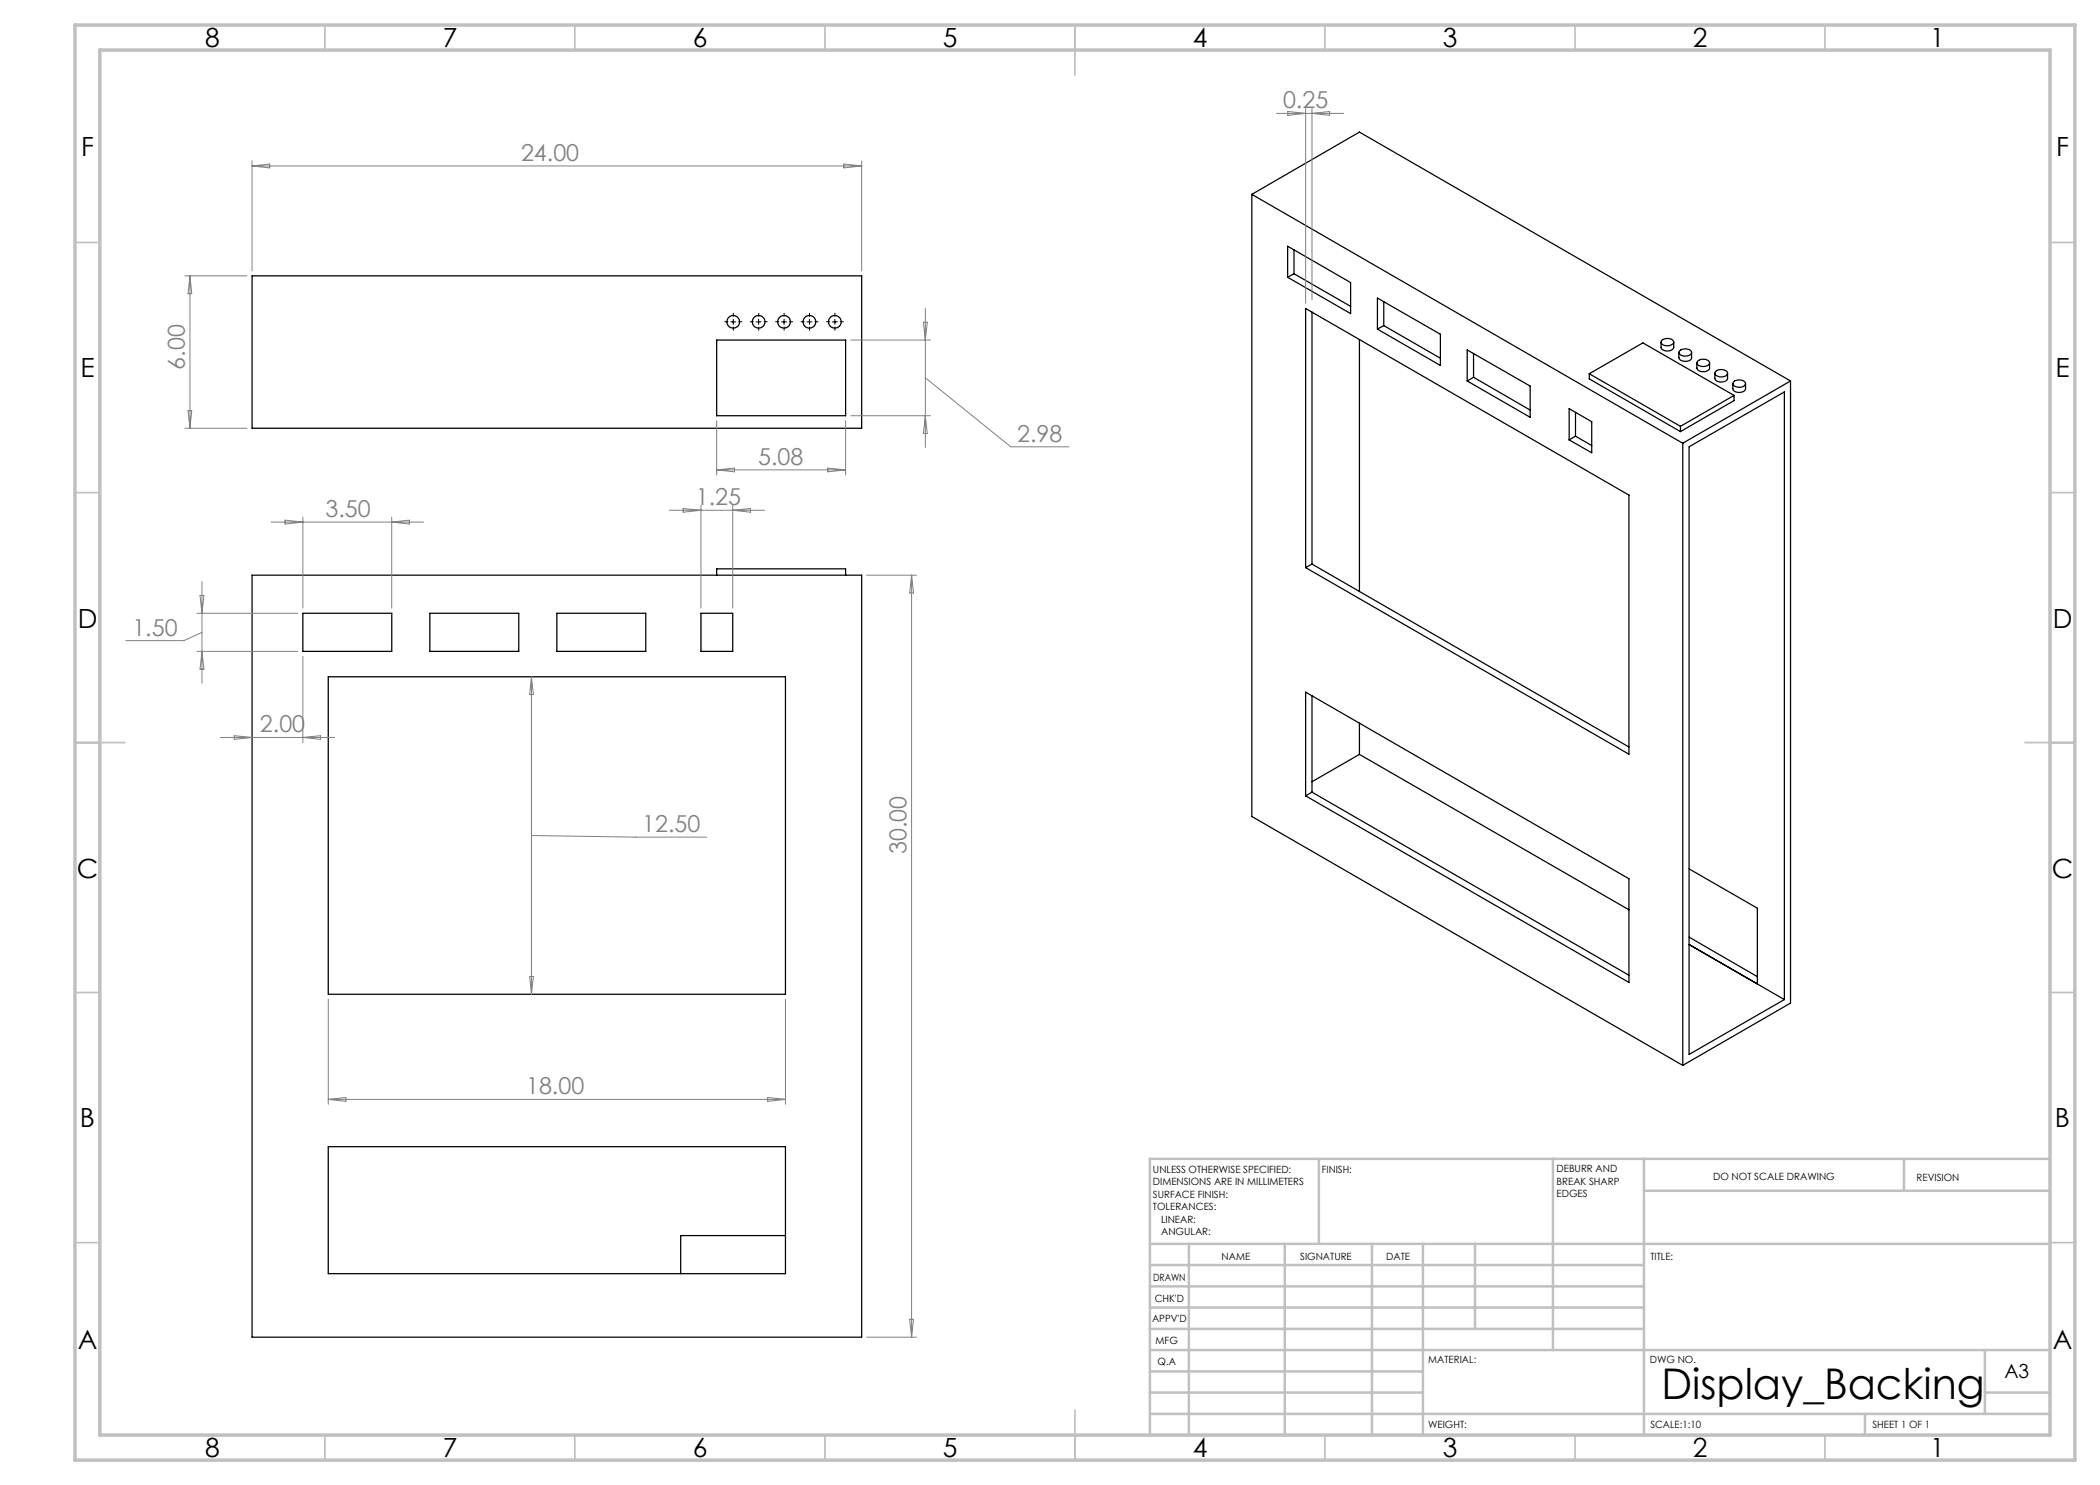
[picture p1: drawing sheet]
<svg xmlns="http://www.w3.org/2000/svg" width="420mm" height="297mm" viewBox="0 0 420 297" stroke-linecap="round" stroke-linejoin="round" font-family="sans-serif">
<g fill="none" stroke="#000" stroke-width=".25">
<path d="M250.4 38.9l21.5-12.5 86.2 49.8M250.4 38.9l86.1 49.7M250.4 38.9v124.4l86.1 49.8M50.4 55.2h121.9v30.5h-121.9zM257.5 49.2l12.6 7.3v6.2l-12.6-7.2zM258.8 54.7l11.3 6.6M258.8 54.7l-1.3 .8M258.8 49.9v4.8M275.5 59.6l12.6 7.2v6.3l-12.6-7.3zM143.3 68h25.8v15.1h-25.8zM261.1 61.7l64.7 37.3v51.8l-64.7-37.3zM262.4 62.4v50.4"/>
<path d="M271.9 67.9v50.4M276.8 65.1l11.3 6.5M276.8 65.1l-1.3 .7M276.8 60.3v4.8M293.4 70l12.6 7.2v6.3l-12.6-7.3zM294.7 75.5l-1.3 .7M294.7 75.5l11.3 6.5M294.7 70.7v4.8M317.9 74.8v1l18.2 10.5M317.9 74.8l10.7-6.2 18.2 10.5M317.9 74.8l18.2 10.5M332.2 68.4v1.1a1.46 1.46 0 0 0 2.6 0v-1.1"/>
<path d="M332.4 68a1.54 1.54 0 0 1 2.4 .5 1.58 1.58 0 0 1-2.6 0zM335.8 70.5v1a1.46 1.46 0 0 0 2.5 0v-1M336 70.1a1.64 1.64 0 0 1 2.3 .3 1.11 1.11 0 0 1-1.5 .8l-.5-.1-.4-.3-.1-.4zM339.4 72.6v1a1.49 1.49 0 0 0 2.5 0v-1M339.5 72.2a1.68 1.68 0 0 1 2.4 .3 1.11 1.11 0 0 1-1.5 .8l-.5-.1-.4-.3-.1-.4zM343 74.6v1.1a1.46 1.46 0 0 0 2.5 0v-1.1M343.1 74.3a1.77 1.77 0 0 1 2.4 .2 1.37 1.37 0 0 1-2.2 .6l-.3-.5zM346.6 76.7v1a1.46 1.46 0 0 0 2.5 0v-1M346.7 76.3a1.64 1.64 0 0 1 2.4 .3 1.06 1.06 0 0 1-1.5 .8l-.9-.4-.1-.3zM346.8 79.1v1l-10.7 6.2M346.8 79.1l-10.7 6.2M358.1 76.2l-21.6 12.4"/>
<path d="M358.1 76.2v124.4l-21.6 12.5M313.8 81.7l4.5 2.6v6.3l-4.5-2.6zM315.1 87.2l-1.3 .8M315.1 82.5v4.7M315.1 87.2l3.2 1.9M336.1 85.3v1M336.5 88.6v124.5M337.8 89.4l19.1-11v121.5l-19.1 11zM50.4 115h121.9v152.4h-121.9zM143.3 115v-1.2h25.8v1.2M262.4 112.8l-1.3 .7M262.4 112.8l63.4 36.6"/>
<path d="M60.6 122.7h17.8v7.6h-17.8zM65.7 135.4h91.4v63.5h-91.4zM86 122.7h17.8v7.6h-17.8zM111.4 122.7h17.8v7.6h-17.8zM140.2 122.7h6.3v7.6h-6.3zM261.1 138.4l64.7 37.4v20.7l-64.7-37.3zM262.4 139.1v19.3M262.4 158.4l-1.3 .8M262.4 158.4l63.4 36.6M271.9 150.9l53.9 31.1M271.9 144.6v6.3M271.9 150.9l-9.5 5.4"/>
<path d="M337.8 173.8l13.7 7.8v15.2l-13.7-7.9 19.1 11M337.8 187.4l13.7 7.9M65.7 229.3h91.4v25.4h-91.4zM157.1 247.1h-21v7.6"/>
<circle cx="146.6" cy="64.4" r="1.26"/>
<circle cx="151.7" cy="64.4" r="1.26"/>
<circle cx="156.8" cy="64.4" r="1.26"/>
<circle cx="161.9" cy="64.4" r="1.26"/>
<circle cx="167" cy="64.4" r="1.26"/>
</g>
<g fill="none" stroke="#000" stroke-width=".2" stroke-dasharray="15.2 1.3 1.3 1.3" stroke-linecap="butt">
<path d="M145.7 64.3h-.8M146.7 63.3v-.7M146.7 65.3v.8M147.7 64.3h.7M150.7 64.3h-.7M151.7 63.3v-.7M151.7 65.3v.8M152.7 64.3h.8M155.8 64.3h-.7M156.8 63.3v-.7M156.8 65.3v.8M157.8 64.3h.8"/>
<path d="M160.9 64.3h-.8M161.9 63.3v-.7M161.9 65.3v.8M162.9 64.3h.8M166 64.3h-.8M167 63.3v-.7M167 65.3v.8M168 64.3h.8"/>
</g>
<path d="M146.2 64.4h.9M146.6 63.8v1.1M151.2 64.4h1M151.7 63.8v1.1M156.3 64.4h1M156.8 63.8v1.1M161.4 64.4h1M161.9 63.8v1.1M166.5 64.4h1M167 63.8v1.1" fill="none" stroke="#000" stroke-width=".2"/>
<g fill="none" stroke="#808080" stroke-width=".2">
<path d="M50.4 32.2v22M50.4 33.2h121.9M50.4 33.2l3.5-.4v.8zM168.8 32.8l3.5 .4-3.5 .4zM172.3 32.2v22M255.3 22.7h13.4M257.6 22.3l3.5 .4-3.5 .4zM261.1 21.7v39M262.4 21.7v38.3M262.4 22.7l3.5-.4v.8zM37 55.2h12.4M38 55.2v30.5"/>
<path d="M38 55.2l.3 3.5h-.7zM170.1 68h16M184.7 64.4h.8l-.4 3.6zM185.1 61.7v27.8M185.1 75.6l17 13.8h11.7M37 85.7h12.4M37.6 82.1h.7l-.3 3.6zM143.3 84.1v10.9M143.3 94h25.8M143.3 94l3.6-.4v.8zM165.6 93.6l3.5 .4-3.5 .4zM169.1 84.1v10.9"/>
<path d="M170.1 83.1h16M185.1 83.1l.4 3.6h-.8zM40 119.1h.8l-.4 3.6zM40.4 116.3v20.3M54.2 104.4h30.5M57 104l3.6 .4-3.6 .4zM60.6 103.4v18.2M78.4 103.4v18.2M78.4 104.4l3.5-.4v.8zM133.8 102.1h19.1M136.6 101.7l3.6 .4-3.6 .3zM140.2 101.1v20.5"/>
<path d="M146.5 101.1v20.5M146.5 102.1l3.6-.4v.7zM173.3 115h10M182.3 115v152.4M182.3 115l.4 3.6h-.8zM39.4 130.3h20.1M39.4 122.7h20.1M40.4 126.5l-3.6 1.6h-11.6M40.4 130.3l.4 3.5h-.8zM60.6 131.3v17.2M106.3 135.4v63.5M106.3 135.4l.4 3.5h-.8z"/>
<path d="M44.1 147.5h22.8M46.8 147.1l3.6 .4-3.6 .4zM60.6 147.5l3.5-.4v.8zM106.3 167.1l20.8 .3h14.3M65.7 199.8v21.1M105.9 195.3h.8l-.4 3.6zM157.1 199.8v21.1M65.7 219.9h91.4M65.7 219.9l3.5-.4v.8zM153.5 219.5l3.6 .4-3.6 .4zM173.3 267.4h10M181.9 263.9h.8l-.4 3.5z"/>
</g>
<g fill="none" stroke="#c0c0c0" stroke-width=".35">
<path d="M65 5v5M115 5v5M165 5v5M215 5v10M265 5v5M315 5v5M365 5v5M15 48.5h5M410 48.5h5M15 98.5h5M410 98.5h5M15 148.5h10"/>
<path d="M405 148.5h10M15 198.5h5M410 198.5h5M15 248.5h5M410 248.5h5M65 287v5M115 287v5M165 287v5M215 282v10M265 287v5M315 287v5M365 287v5"/>
</g>
<g fill="none" stroke="#c0c0c0" stroke-width=".5">
<path d="M263.8 231.8v17M310.6 231.8v38.2M328.8 231.8v55.2M328.8 238.2h81.2M380.8 231.8v6.4M410 231.8h-180v55.2M230 248.8h180M230 257.3h98.8M230 253h98.8M237.8 248.8v38.2M257 248.8v38.2M274.4 248.8v38.2"/>
<path d="M284.6 248.8v38.2M295 248.8v17M230 265.8h98.8M230 261.5h98.8M230 278.5h54.6M230 274.3h54.6M230 270h180M397 278.5h13M397 270v12.8M230 282.8h180M373 282.8v4.2"/>
</g>
<path d="M15 5h400v287h-400zM20 10h390v277h-390z" fill="none" stroke="#c0c0c0" stroke-width=".7"/>
<text font-size="8.5" x="332.3" y="279.7">Display_Backing</text>
<g font-size="5.3">
<text x="41" y="9.5">8</text>
<text x="88.5" y="9.5">7</text>
<text x="138.5" y="9.5">6</text>
<text x="188.5" y="9.5">5</text>
<text x="238.5" y="9.5">4</text>
<text x="288.5" y="9.5">3</text>
<text x="338.5" y="9.5">2</text>
<text x="386" y="9.5">1</text>
<text x="16.2" y="31.3">F</text>
<text x="411.2" y="31.3">F</text>
<text x="16.1" y="75.5">E</text>
<text x="411.1" y="75.5">E</text>
<text x="15.5" y="125.5">D</text>
<text x="410.5" y="125.5">D</text>
<text x="15.4" y="175.5">C</text>
<text x="410.4" y="175.5">C</text>
<text x="16" y="225.5">B</text>
<text x="411" y="225.5">B</text>
<text x="15.5" y="269.8">A</text>
<text x="410.5" y="269.8">A</text>
<text x="41" y="291.5">8</text>
<text x="88.5" y="291.5">7</text>
<text x="138.5" y="291.5">6</text>
<text x="188.5" y="291.5">5</text>
<text x="238.5" y="291.5">4</text>
<text x="288.5" y="291.5">3</text>
<text x="338.5" y="291.5">2</text>
<text x="386" y="291.5">1</text>
</g>
<g font-size="4.7" fill="#808080">
<text x="256.6" y="21.7">0.25</text>
<text x="104.2" y="32.2">24.00</text>
<text x="37" y="73.9" transform="rotate(-90 37 73.9)">6.00</text>
<text x="203.5" y="88.3">2.98</text>
<text x="151.6" y="93">5.08</text>
<text x="139.2" y="101">1.25</text>
<text x="65.1" y="103.4">3.50</text>
<text x="26.5" y="127.1">1.50</text>
<text x="52" y="146.5">2.00</text>
<text x="128.5" y="166.4">12.50</text>
<text x="181.3" y="170.8" transform="rotate(-90 181.3 170.8)">30.00</text>
<text x="105.2" y="218.8">18.00</text>
</g>
<text font-size="3.9" x="400.9" y="275.5">A3</text>
<g font-size="2">
<text x="230.6" y="234.6">UNLESS OTHERWISE SPECIFIED:</text>
<text x="230.6" y="237.1">DIMENSIONS ARE IN MILLIMETERS</text>
<text x="230.6" y="239.6">SURFACE FINISH:</text>
<text x="264.4" y="234.6">FINISH:</text>
<text x="311.3" y="234.5">DEBURR AND</text>
<text x="311.3" y="237">BREAK SHARP</text>
<text x="311.3" y="239.5">EDGES</text>
<text x="342.6" y="236">DO NOT SCALE DRAWING</text>
<text x="383.3" y="236.2">REVISION</text>
<text x="230.6" y="242.1">TOLERANCES:</text>
<text x="232.2" y="244.6">LINEAR:</text>
<text x="232.2" y="247.1">ANGULAR:</text>
<text x="244.3" y="252">NAME</text>
<text x="260" y="251.9">SIGNATURE</text>
<text x="277.2" y="251.9">DATE</text>
<text x="330.1" y="251.9">TITLE:</text>
<text x="230.6" y="256.1">DRAWN</text>
<text x="230.9" y="260.3">CHK'D</text>
<text x="230.4" y="264.4">APPV'D</text>
<text x="231.1" y="268.8">MFG</text>
<text x="231.5" y="273">Q.A</text>
<text x="285.6" y="272.5">MATERIAL:</text>
<text x="330" y="272.5">DWG NO.</text>
<text x="285.6" y="285.5">WEIGHT:</text>
<text x="330.1" y="285.6">SCALE:1:10</text>
<text x="374.5" y="285.6">SHEET 1 OF 1</text>
</g>
</svg>
